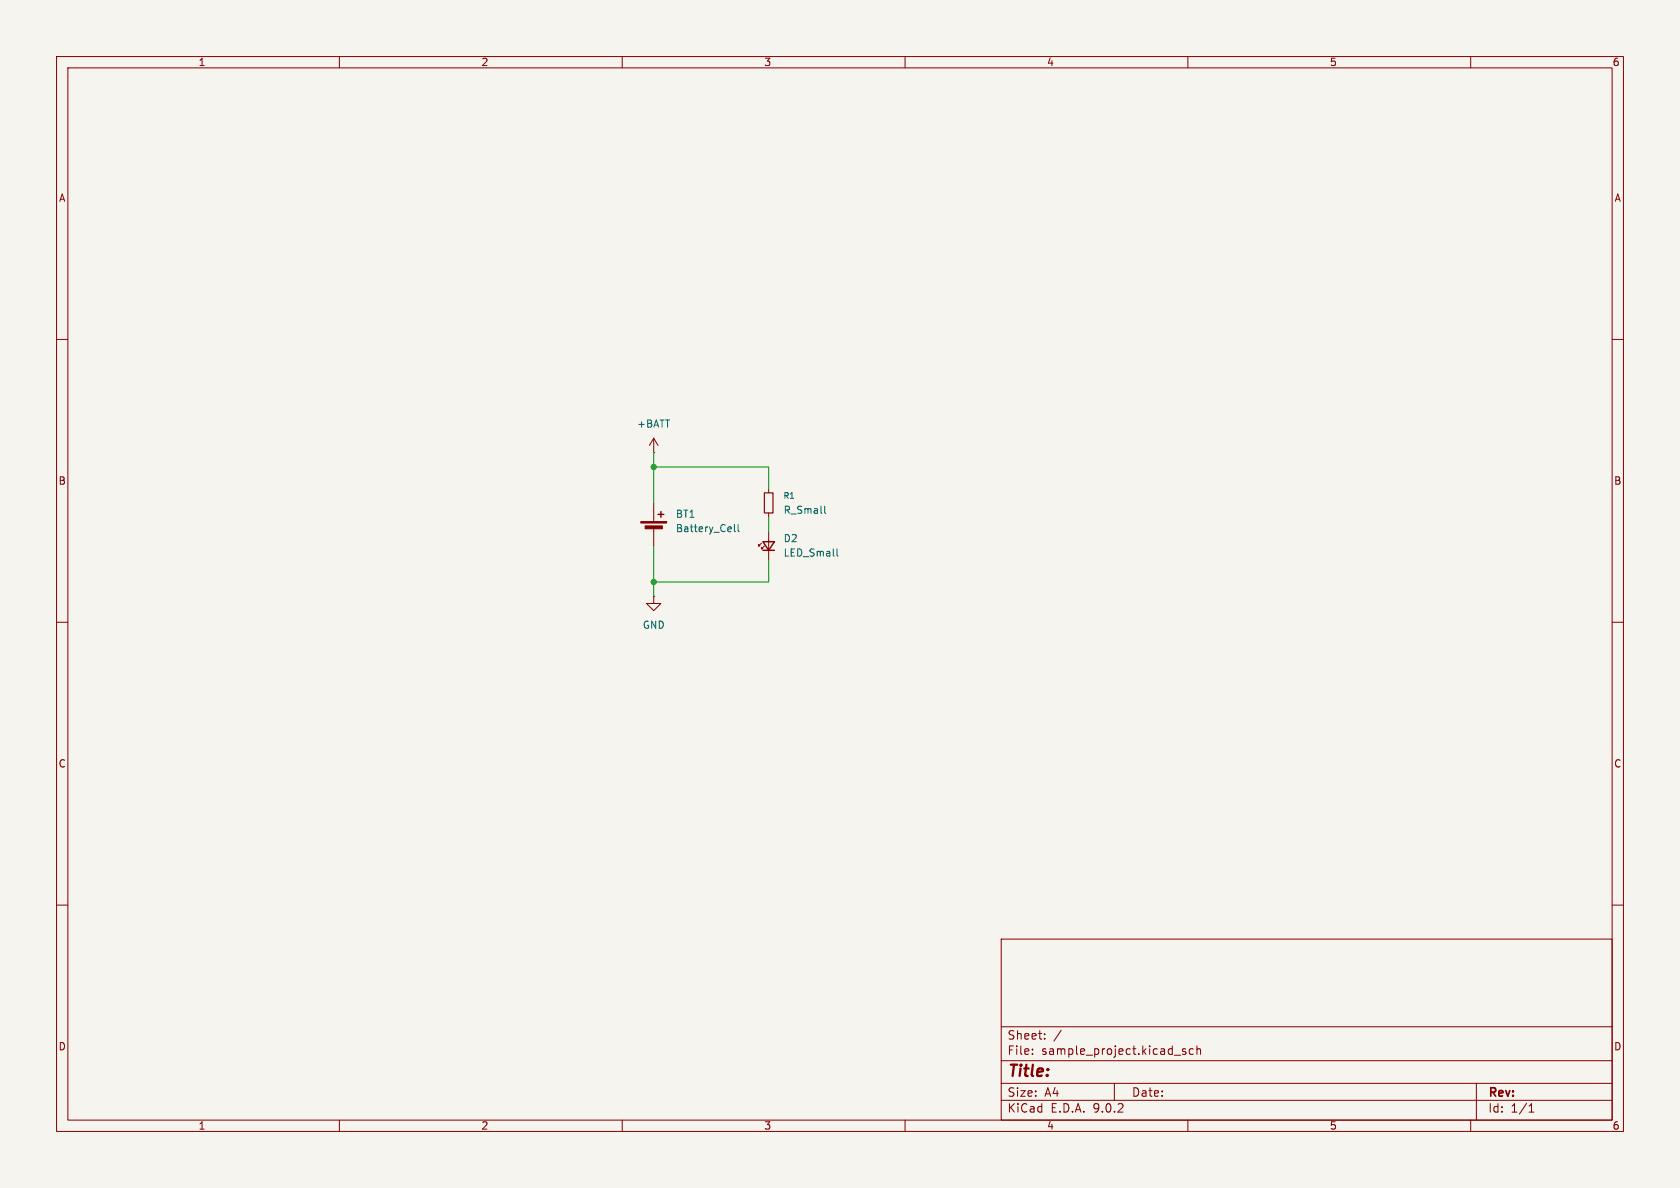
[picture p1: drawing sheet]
<svg xmlns="http://www.w3.org/2000/svg" width="297mm" height="210mm" viewBox="0 0 297 210" stroke-linecap="round" stroke-linejoin="round" font-family="sans-serif">
<path d="M0 0h297v210h-297z" fill="#f5f4ef" stroke="#f5f4ef" stroke-width=".18"/>
<g fill="none" stroke="#840000" stroke-width=".18">
<path d="M10 10h277v190h-277zM12 12h273v186h-273zM60 10v2M110 10v2M160 10v2M210 10v2M260 10v2M10 60h2M115.6 77.5l-.8 1.2M115.6 77.5l.7 1.2M115.6 77.5v2.5M285 60h2"/>
<path d="M115.6 80h.1M115.6 88.9v3.3M115.6 93.2v3.3M134.6 96l-.5 .5v-.2v.2h.3M135.1 96.5l-.5 .5v-.2v.2h.3M135.9 86.4v.7M135.9 90.7v.7M135.9 94v5.1M10 110h2M115.6 105.4v1.3h1.2l-1.2 1.3-1.3-1.3h1.3M115.6 105.4h.1M285 110h2"/>
<path d="M10 160h2M177 166h108v32h-108zM285 160h2M60 198v2M110 198v2M160 198v2M177 194.5h108M177 191.5h108M177 187.5h108M177 181.5h108M182.5 186.3v.1M182.5 185.5v.1"/>
<path d="M184.7 183.6v.1M184.7 182.8v.1M187.6 182.1l-1.3 2M197 191.5v3M207.6 186.5h1.1M209.6 185.5l-.4-.1-.2 .2 .1 .2 .5 .2v.3h-.6M210 198v2M211 185.5l-.5-.1-.3 .3v.4l.2 .2h.6M211.6 185.5l.2-.1 .4 .1v.9M211.6 184.9v1.5M260 198v2M261 191.5v6.5"/>
<path d="M270.3 196.6h.9M270.3 195.5l.4-.4v1.5"/>
</g>
<path d="M135.1 87.1h1.6v3.6h-1.6z" fill="none" stroke="#840000" stroke-width=".2"/>
<path d="M129.8 92.7v1.1l.2 .2M130.5 92.7v1.1l.2 .2M145.8 89.5v1.1l.2 .1M148 97v1.1l.2 .2" fill="none" stroke="#006464" stroke-width=".18"/>
<path d="M116.3 90.9h1M116.8 90.4v1M134.9 95.8h2l-1 1.5zM134.9 97.3h2" fill="none" stroke="#840000" stroke-width=".25"/>
<g fill="#840000" stroke="#840000" stroke-width=".18">
<path d="M113.3 92.2h4.6v.3h-4.6z"/>
<path d="M114 93h3.1v.5h-3.1z"/>
</g>
<path d="M115.6 80v8.9M115.6 96.5v8.9M115.6 82.6h20.3v3.8M135.9 99.1v3.8h-20.3M135.9 91.4v2.6" fill="none" stroke="#009600" stroke-width=".18"/>
<g fill="#009600" stroke="#009600" stroke-width=".18">
<circle cx="115.6" cy="102.9" r=".46"/>
<circle cx="115.6" cy="82.6" r=".46"/>
</g>
<text font-size="2.8" fill="#840000" x="178" y="190.9">Title:</text>
<g font-size="2.1" fill="#840000">
<text x="178" y="184">Sheet:</text>
<text x="178" y="186.7">File:</text>
<text x="184.1" y="186.7">sample_project.kicad_sch</text>
<text x="178" y="196.9">KiCad</text>
<text x="178" y="194.1">Size:</text>
<text x="184.7" y="194.1">A4</text>
<text x="185.7" y="196.9">E.D.A.</text>
<text x="193.3" y="196.9">9.0.2</text>
<text x="200" y="194.1">Date:</text>
<text x="263" y="194.3">Rev:</text>
<text x="263" y="196.9">Id:</text>
<text x="267.1" y="196.9">1/1</text>
</g>
<g font-size="1.8" fill="#840000">
<text x="35" y="11.9">1</text>
<text x="85" y="11.9">2</text>
<text x="135" y="11.9">3</text>
<text x="185" y="11.9">4</text>
<text x="235" y="11.9">5</text>
<text x="285" y="11.9">6</text>
<text x="10.3" y="35.9">A</text>
<text x="285.3" y="35.9">A</text>
<text x="10.3" y="85.9">B</text>
<text x="285.3" y="85.9">B</text>
<text x="10.3" y="135.9">C</text>
<text x="285.3" y="135.9">C</text>
<text x="10.3" y="185.9">D</text>
<text x="285.3" y="185.9">D</text>
<text x="35" y="199.9">1</text>
<text x="85" y="199.9">2</text>
<text x="135" y="199.9">3</text>
<text x="185" y="199.9">4</text>
<text x="235" y="199.9">5</text>
<text x="285" y="199.9">6</text>
</g>
<g font-size="1.8" fill="#006464">
<text x="112.5" y="75.8">+BATT</text>
<text x="119.4" y="91.7">BT1</text>
<text x="119.4" y="94.3">Battery_Cell</text>
<text x="138.4" y="91">R_Small</text>
<text x="138.4" y="96">D2</text>
<text x="138.4" y="98.6">LED_Small</text>
<text x="113.5" y="111.4">GND</text>
</g>
<text font-size="1.4" fill="#006464" x="138.4" y="88.4">R1</text>
</svg>
